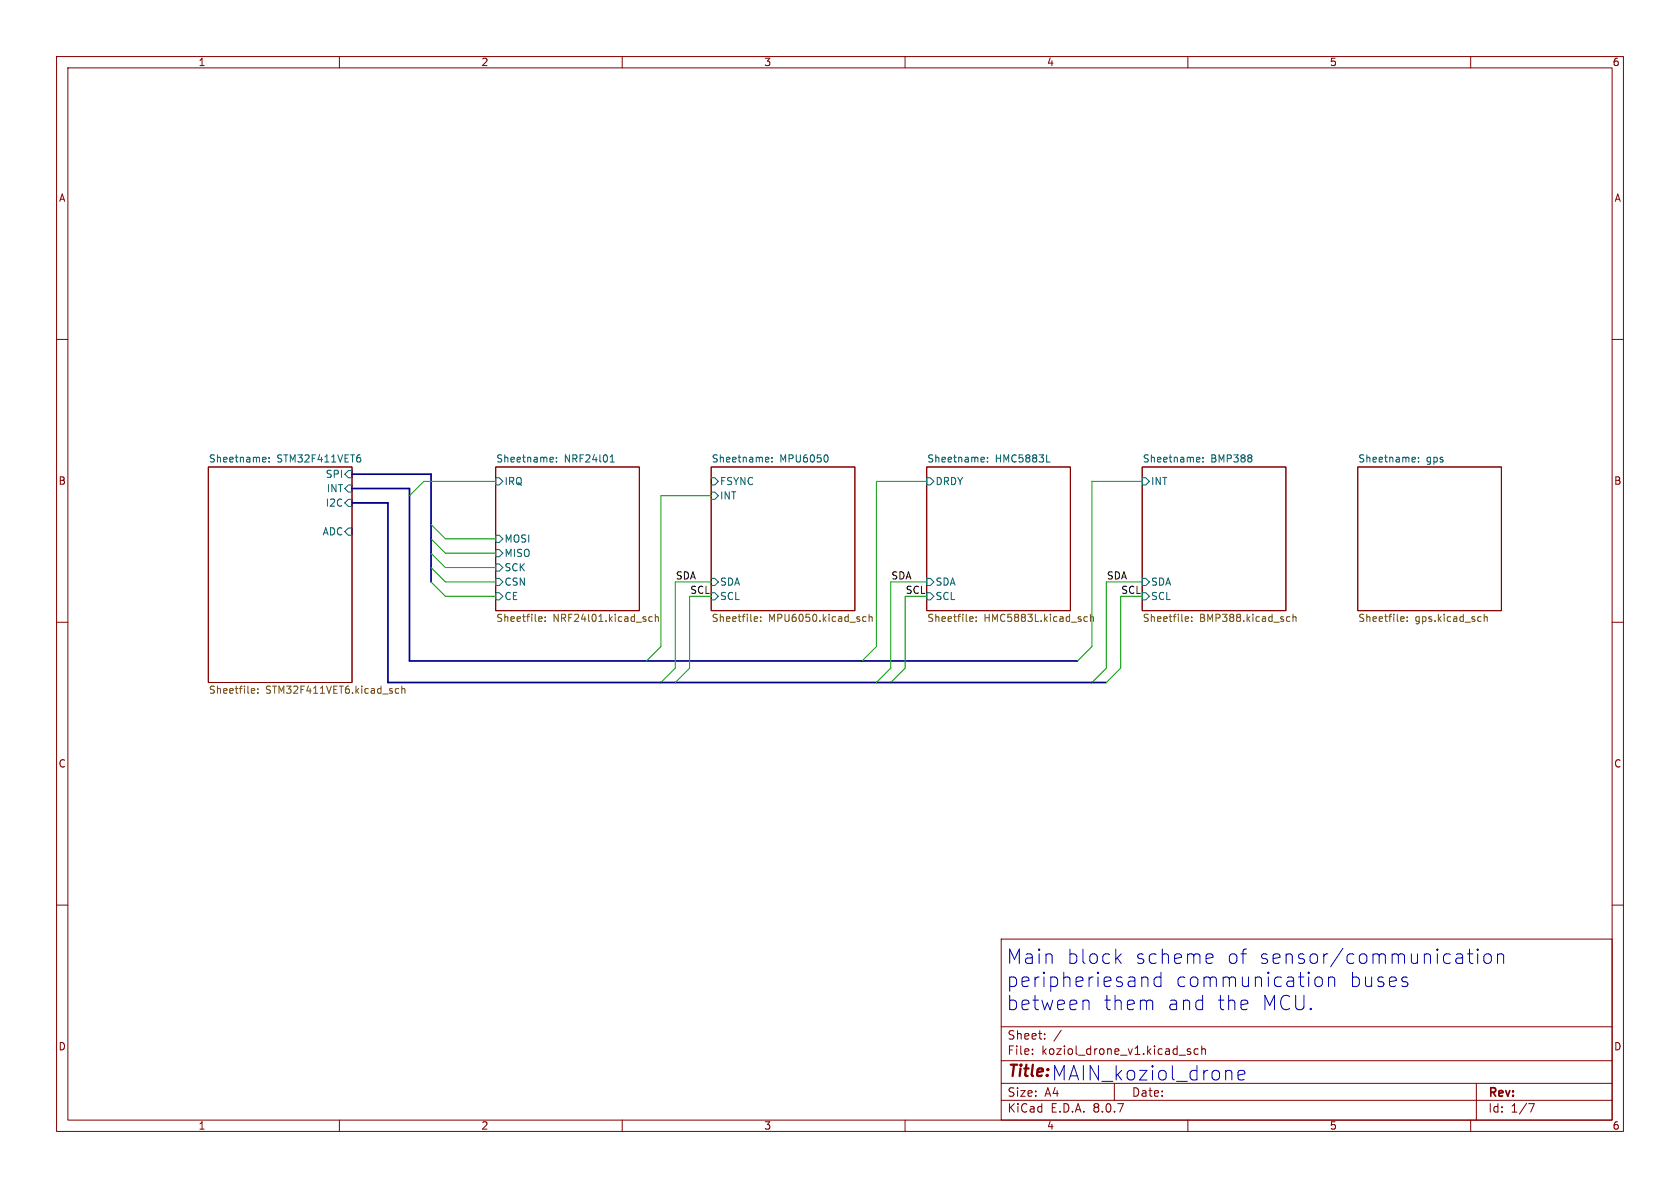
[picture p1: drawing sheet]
<svg xmlns="http://www.w3.org/2000/svg" width="297mm" height="210mm" viewBox="0 0 297 210" stroke-linecap="round" stroke-linejoin="round" font-family="sans-serif">
<g fill="none" stroke="#840000" stroke-width=".18">
<path d="M10 10h277v190h-277zM12 12h273v186h-273zM60 10v2M110 10v2M160 10v2M210 10v2M260 10v2M10 60h2M285 60h2M36.8 82.6h25.4v38.1h-25.4zM87.6 82.6h25.4v25.4h-25.4zM125.7 82.6h25.4v25.4h-25.4z"/>
<path d="M163.8 82.6h25.4v25.4h-25.4zM201.9 82.6h25.4v25.4h-25.4zM240 82.6h25.4v25.4h-25.4zM10 110h2M285 110h2M10 160h2M177 166h108v32h-108zM285 160h2M60 198v2M110 198v2M160 198v2M177 194.5h108"/>
<path d="M177 191.5h108M177 187.5h108M177 181.5h108M182.5 186.3v.1M182.5 185.5v.1M184.7 183.6v.1M184.7 182.8v.1M187.6 182.1l-1.3 2M197 191.5v3M210 198v2M210.5 185.5l-.4-.1-.2 .2 .1 .2 .5 .2v.3h-.6M211.8 185.5l-.4-.1-.3 .3v.4l.1 .2h.6"/>
<path d="M212.5 185.5l.2-.1 .3 .1 .1 .9M212.5 184.9v1.5M260 198v2M261 191.5v6.5M270.2 195.1h1l-.6 1.5"/>
</g>
<g fill="none" stroke="#006464" stroke-width=".18">
<path d="M46.6 80.8l.4 .1v.2l-.6 .2M47 81.6l-.4 .1M47.6 81.6v.1M47.6 80.9v.1M61 86.4l.6-.7h.6v1.3h-.6zM61.6 93.3h.6v1.3h-.6l-.6-.6zM61.6 83.2h.6v1.3h-.6l-.6-.7zM61.6 88.3h.6v1.2h-.6l-.6-.6zM63.4 80.4h.3M63.5 80.9l.3 .2v.3l-.3 .3M87.6 94.6h.7l.6 .7-.6 .6h-.7zM87.6 97.2h.7l.6 .6-.6 .6h-.7z"/>
<path d="M87.6 99.7h.7l.6 .6-.6 .7h-.7zM87.6 84.5h.7l.6 .6-.6 .6h-.7zM97.4 80.8l.4 .1v.2l-.6 .2M97.8 81.6l-.4 .1M98.4 81.6v.1M98.4 80.9v.1M107.9 81.7h.7M107.9 80.8l.3-.4v1.3M125.7 84.5h.7l.6 .6-.6 .6h-.7zM125.7 87h.7l.6 .6-.6 .7h-.7zM135.5 80.8l.4 .1v.2l-.6 .2M135.9 81.6l-.4 .1"/>
<path d="M136.5 81.6v.1M136.5 80.9v.1M146.2 80.5l.2 .4-.2 .7M163.8 84.5h.7l.6 .6-.6 .6h-.7zM173.6 80.8l.4 .1v.2l-.6 .2M174 81.6l-.4 .1M174.6 81.6v.1M174.6 80.9v.1M185 81.7h.6M201.9 84.5h.7l.6 .6-.6 .6h-.7zM211.7 80.8l.4 .1v.2l-.6 .2M212.1 81.6l-.4 .1"/>
<path d="M212.7 81.6v.1M212.7 80.9v.1M249.8 80.8l.4 .1v.2l-.6 .2M250.2 81.6l-.4 .1M250.8 81.6v.1M250.8 80.9v.1M87.6 102.2h.7l.6 .7-.6 .6h-.7zM87.6 104.8h.7l.6 .6-.6 .6h-.7zM125.7 102.2h.7l.6 .7-.6 .6h-.7zM125.7 104.8h.7l.6 .6-.6 .6h-.7zM163.8 102.2h.7l.6 .7-.6 .6h-.7zM163.8 104.8h.7l.6 .6-.6 .6h-.7z"/>
<path d="M201.9 102.2h.7l.6 .7-.6 .6h-.7zM201.9 104.8h.7l.6 .6-.6 .6h-.7z"/>
</g>
<g fill="none" stroke="#725600" stroke-width=".18">
<path d="M95.4 109l.4 .1v.2l-.6 .1M95.8 109.8l-.4 .1M96.4 109.7v.2M96.4 109.1v.1M115.3 109.1l-.4-.1-.2 .3 .1 .5h.5M115.9 109.1l.1-.1 .3 .1 .1 .8M115.9 108.6v1.3M133.5 109l.4 .1v.2l-.6 .1M133.9 109.8l-.4 .1M134.5 109.7v.2M134.5 109.1v.1M152.6 109.7l.1 .2 .4-.1"/>
<path d="M153.1 109.1l-.4-.1-.1 .1M153.6 109.1l.2-.1 .3 .1 .1 .8M153.6 108.6v1.3M171.6 109l.4 .1v.2l-.6 .1M172 109.8l-.4 .1M172.6 109.7v.2M172.6 109.1v.1M191.7 109.8h.5M191.7 109.1h.5M192.8 109.1l.2-.1 .3 .1v.8M192.8 108.6v1.3M209.7 109l.4 .1v.2l-.6 .1"/>
<path d="M210.1 109.8l-.4 .1M210.7 109.7v.2M210.7 109.1v.1M227.7 109l.3 .1M228 109.8l-.3 .1M228.6 109.1l.2-.1 .3 .1v.8M228.6 108.6v1.3M247.8 109l.4 .1v.2l-.6 .1M248.2 109.8l-.4 .1M248.8 109.7v.2M248.8 109.1v.1M262.4 109.1l.2-.1 .3 .1v.8"/>
<path d="M262.4 108.6v1.3M44.6 121.7l.4 .1v.2l-.6 .1M45 122.5l-.4 .1M45.6 122.4v.2M45.6 121.8v.1M69.9 122.4l.2 .2 .4-.1M70.5 121.8l-.4-.1-.2 .1M71 121.8l.2-.1 .3 .1 .1 .8M71 121.3v1.3"/>
</g>
<g fill="none" stroke="#0000c2" stroke-width=".18">
<path d="M192.2 176.8l.3 .4v1.3M197.5 169.3l.7 1M198.2 168.6l-.9 1M202.2 172.7l.6 .1 .1 .3v1.3M205.2 172.8l-.7-.1-.5 .5v.7l.3 .4 .2 .1 .7-.1M205.2 171.9v2.5M213.6 168.6l.7 .1 .1 .5-1.2 .3M214.3 170.2l-.7 .1M232.6 172.9a.69 .69 0 0 1 .6-.2 .69 .69 0 0 1 .6 .5v.7a.69 .69 0 0 1-.7 .5 .69 .69 0 0 1-.7-.5v-.7zM234.9 172.9a.63 .63 0 0 1 1.1 .2v1.3M234.9 172.7v1.7M248.8 173.7l.1 .2-.1 .4"/>
<path d="M259.4 168.6h1M259.8 167.8v2.1l.1 .3 .5 .1M261.2 167.8v.2M261.2 168.6v1.7M261.2 167.8l-.1 .1 .1 .1M261.2 167.8l.2 .1-.2 .1M262.4 168.9a.69 .69 0 0 1 .7-.3 .69 .69 0 0 1 .6 .5v.7a.69 .69 0 0 1-.7 .5 .69 .69 0 0 1-.7-.5v-.7zM264.7 168.9a.63 .63 0 0 1 1.1 .1v1.3M264.7 168.6v1.7M218.9 190.1l1.2-.3-.1-.5-.8-.1-.3 .4v.9l.1 .3 .2 .1 .8-.1"/>
</g>
<path d="M62.2 88.9h6.4v31.8h127M62.2 86.4h10.2v30.4h118.1M62.2 83.8h14v19.1" fill="none" stroke="#000084" stroke-width=".3"/>
<g fill="none" stroke="#009600" stroke-width=".18">
<path d="M76.2 97.8l2.5 2.5h8.9M76.2 95.3l2.5 2.5h8.9M76.2 92.7l2.5 2.6h8.9M87.6 85.1h-12.7l-2.5 2.5M125.7 87.6h-8.9v26.7l-2.5 2.5M163.8 85.1h-8.9v29.2l-2.5 2.5M201.9 85.1h-8.9v29.2l-2.5 2.5M76.2 102.9l2.5 2.5h8.9M76.2 100.3l2.5 2.6h8.9M125.7 105.4h-3.8v12.7l-2.5 2.6M125.7 102.9h-6.3v15.2l-2.6 2.6M163.8 105.4h-3.8v12.7l-2.5 2.6"/>
<path d="M163.8 102.9h-6.3v15.2l-2.6 2.6M201.9 105.4h-3.8v12.7l-2.5 2.6M201.9 102.9h-6.3v15.2l-2.6 2.6"/>
</g>
<g font-size="3.5" fill="#0000c2">
<text x="177.8" y="170.6">Main</text>
<text x="188.4" y="170.6">block</text>
<text x="200.4" y="170.6">scheme</text>
<text x="216.6" y="170.6">of</text>
<text x="222.2" y="170.6">sensor/communication</text>
<text x="177.8" y="174.7">peripheriesand</text>
<text x="177.8" y="178.8">between</text>
<text x="194.9" y="178.8">them</text>
<text x="206.1" y="178.8">and</text>
<text x="207.6" y="174.7">communication</text>
<text x="214.9" y="178.8">the</text>
<text x="222.7" y="178.8">MCU.</text>
<text x="238.3" y="174.7">buses</text>
<text x="185.9" y="191.2">MAIN_koziol_drone</text>
</g>
<text font-size="2.8" fill="#840000" x="178" y="190.9">Title:</text>
<g font-size="2.1" fill="#840000">
<text x="178" y="184">Sheet:</text>
<text x="178" y="186.7">File:</text>
<text x="184.1" y="186.7">koziol_drone_v1.kicad_sch</text>
<text x="178" y="196.9">KiCad</text>
<text x="178" y="194.1">Size:</text>
<text x="184.7" y="194.1">A4</text>
<text x="185.7" y="196.9">E.D.A.</text>
<text x="193.3" y="196.9">8.0.7</text>
<text x="200" y="194.1">Date:</text>
<text x="263" y="194.3">Rev:</text>
<text x="263" y="196.9">Id:</text>
<text x="267.1" y="196.9">1/7</text>
</g>
<g font-size="1.8" fill="#840000">
<text x="35" y="11.9">1</text>
<text x="85" y="11.9">2</text>
<text x="135" y="11.9">3</text>
<text x="185" y="11.9">4</text>
<text x="235" y="11.9">5</text>
<text x="285" y="11.9">6</text>
<text x="10.3" y="35.9">A</text>
<text x="285.3" y="35.9">A</text>
<text x="10.3" y="85.9">B</text>
<text x="285.3" y="85.9">B</text>
<text x="10.3" y="135.9">C</text>
<text x="285.3" y="135.9">C</text>
<text x="10.3" y="185.9">D</text>
<text x="285.3" y="185.9">D</text>
<text x="35" y="199.9">1</text>
<text x="85" y="199.9">2</text>
<text x="135" y="199.9">3</text>
<text x="185" y="199.9">4</text>
<text x="235" y="199.9">5</text>
<text x="285" y="199.9">6</text>
</g>
<g font-size="1.8" fill="#006464">
<text x="36.8" y="81.8">Sheetname:</text>
<text x="48.9" y="81.8">STM32F411VET6</text>
<text x="87.6" y="81.8">Sheetname:</text>
<text x="99.7" y="81.8">NRF24l01</text>
<text x="125.7" y="81.8">Sheetname:</text>
<text x="137.8" y="81.8">MPU6050</text>
<text x="163.8" y="81.8">Sheetname:</text>
<text x="175.9" y="81.8">HMC5883L</text>
<text x="201.9" y="81.8">Sheetname:</text>
<text x="214" y="81.8">BMP388</text>
<text x="240" y="81.8">Sheetname:</text>
<text x="252.1" y="81.8">gps</text>
<text x="57.5" y="84.7">SPI</text>
<text x="57.5" y="89.8">I2C</text>
<text x="57.7" y="87.2">INT</text>
<text x="89.1" y="86">IRQ</text>
<text x="127.2" y="86">FSYNC</text>
<text x="127.2" y="88.5">INT</text>
<text x="165.3" y="86">DRDY</text>
<text x="203.4" y="86">INT</text>
<text x="56.9" y="94.8">ADC</text>
<text x="89.1" y="96.1">MOSI</text>
<text x="89.1" y="98.7">MISO</text>
<text x="89.1" y="101.2">SCK</text>
<text x="89.1" y="103.7">CSN</text>
<text x="89.1" y="106.3">CE</text>
<text x="127.2" y="103.7">SDA</text>
<text x="127.2" y="106.3">SCL</text>
<text x="165.3" y="103.7">SDA</text>
<text x="165.3" y="106.3">SCL</text>
<text x="203.4" y="103.7">SDA</text>
<text x="203.4" y="106.3">SCL</text>
</g>
<g font-size="1.8" fill="#0f0f0f">
<text x="119.4" y="102.5">SDA</text>
<text x="121.9" y="105.1">SCL</text>
<text x="157.5" y="102.5">SDA</text>
<text x="160" y="105.1">SCL</text>
<text x="195.6" y="102.5">SDA</text>
<text x="198.1" y="105.1">SCL</text>
</g>
<g font-size="1.8" fill="#725600">
<text x="87.6" y="110.3">Sheetfile:</text>
<text x="97.8" y="110.3">NRF24l01.kicad_sch</text>
<text x="125.7" y="110.3">Sheetfile:</text>
<text x="135.9" y="110.3">MPU6050.kicad_sch</text>
<text x="163.8" y="110.3">Sheetfile:</text>
<text x="174" y="110.3">HMC5883L.kicad_sch</text>
<text x="201.9" y="110.3">Sheetfile:</text>
<text x="212.1" y="110.3">BMP388.kicad_sch</text>
<text x="240" y="110.3">Sheetfile:</text>
<text x="250.2" y="110.3">gps.kicad_sch</text>
<text x="36.8" y="123">Sheetfile:</text>
<text x="47" y="123">STM32F411VET6.kicad_sch</text>
</g>
</svg>
